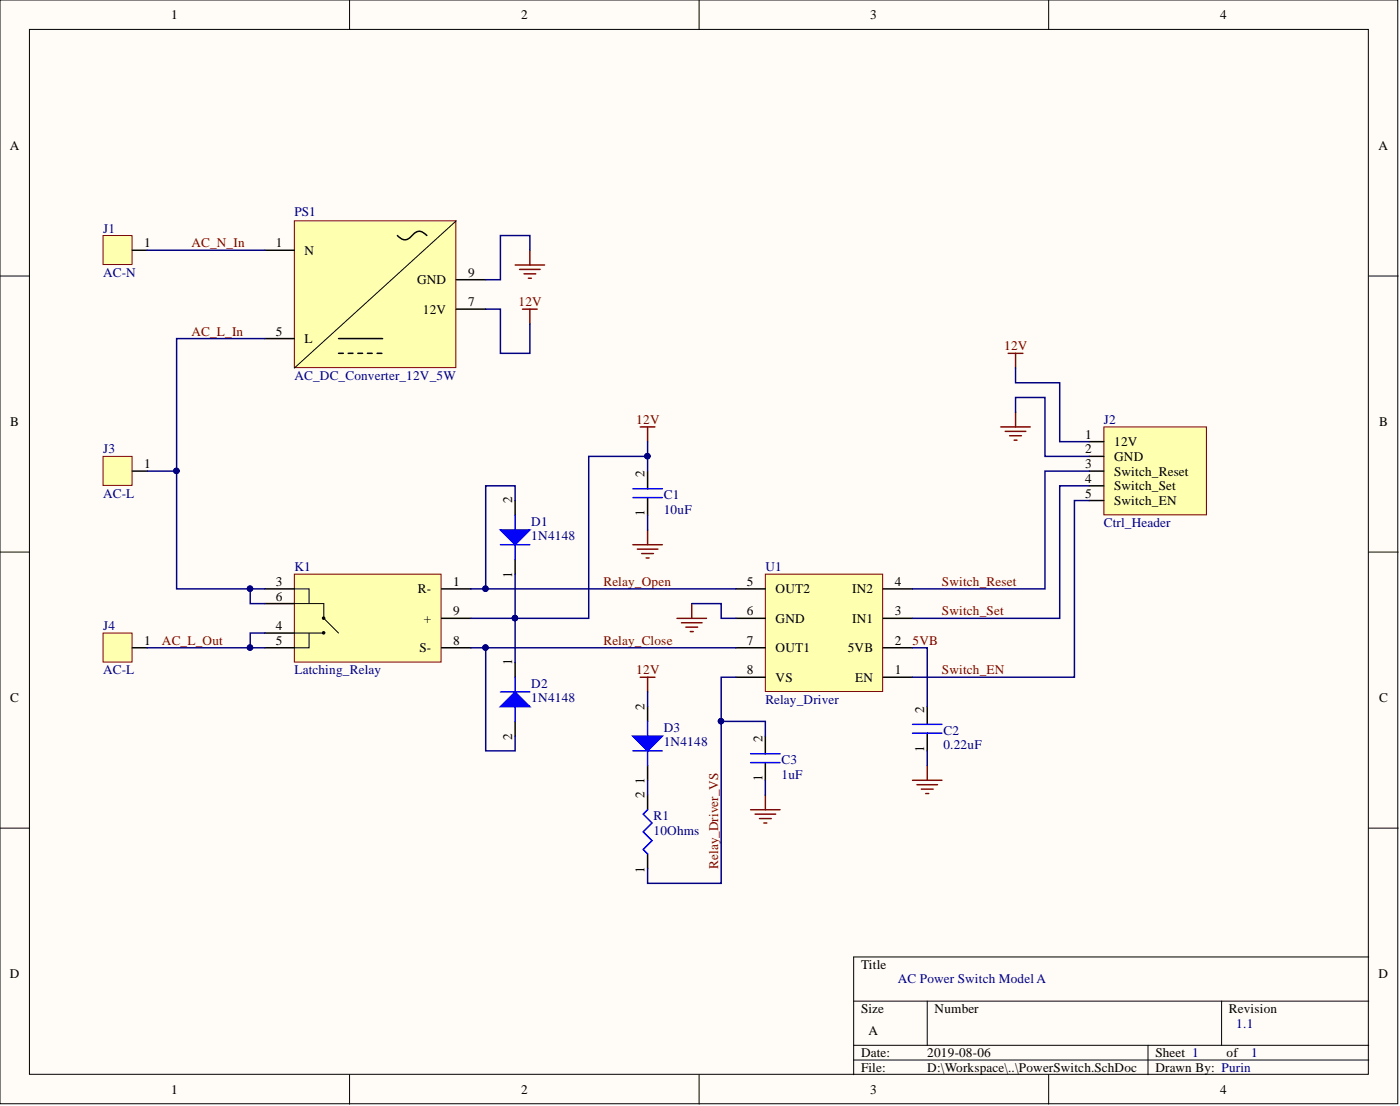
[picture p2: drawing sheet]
<svg xmlns="http://www.w3.org/2000/svg" width="241mm" height="190mm" viewBox="0 0 241 190" stroke-linecap="round" stroke-linejoin="round" font-family="sans-serif">
<g fill="#fffcf8" stroke="#000" stroke-width=".17">
<path d="M0 0h240.9v190.1h-240.9z"/>
<path d="M5.1 5.1h230.7v179.9h-230.7z"/>
</g>
<g fill="none" stroke="#000" stroke-width=".17">
<path d="M60.2 0v5.1M120.5 0v5.1M180.7 0v5.1M0 47.5h5.1M235.9 47.5h5.1M0 95.1h5.1M235.9 95.1h5.1M0 142.6h5.1M235.9 142.6h5.1M147.1 172.4h88.8M159.8 172.4v7.6M210.6 172.4v7.6"/>
<path d="M235.9 164.8h-88.8v20.3M60.2 185.1v5.1M120.5 185.1v5.1M147.1 180h88.8M147.1 182.6h88.8M180.7 185.1v5.1M197.9 180v5.1"/>
</g>
<path d="M50.7 38h27.9v25.3h-27.9z" fill="#ffffb0" stroke="#800000" stroke-width=".17"/>
<path d="M45.7 58.3h5M45.7 43.1h5M58.3 58.3h7.7M68.5 40.6a1.45 1.45 0 0 0 1.9 .5l.6-.5a1.47 1.47 0 0 1 2.6 0M78.6 48.2h5.1M78.6 53.2h5.1" fill="none" stroke="#000" stroke-width=".25"/>
<path d="M78.6 38l-27.9 25.4" fill="none" stroke="#000" stroke-width=".17"/>
<path d="M58.3 60.9h7.7" fill="none" stroke="#000" stroke-width=".25" stroke-dasharray=".8 .8"/>
<path d="M17.8 40.6h5v5h-5z" fill="#ffffb0" stroke="#800000" stroke-width=".17"/>
<path d="M22.8 43.1h2.6" fill="none" stroke="#000" stroke-width=".25"/>
<path d="M17.8 78.6h5v5h-5z" fill="#ffffb0" stroke="#800000" stroke-width=".17"/>
<path d="M22.8 81.1h2.6M111.6 121.7v2.6M111.6 131.9v2.5" fill="none" stroke="#000" stroke-width=".25"/>
<path d="M109.1 129.3h5.1M111.6 124.3v2.5" fill="none" stroke="#00f" stroke-width=".25"/>
<path d="M109.1 126.8h5.1l-2.6 2.5z" fill="#00f"/>
<path d="M109.1 126.8h5.1l-2.6 2.5zM111.6 129.3v2.6" fill="none" stroke="#00f" stroke-width=".25"/>
<path d="M131.9 98.9h20.2v20.2h-20.2z" fill="#ffffb0" stroke="#800000" stroke-width=".17"/>
<path d="M126.8 116.6h5.1M126.8 111.6h5.1M126.8 106.5h5.1M126.8 101.4h5.1M152.2 116.6h5.1M152.2 111.6h5.1M152.2 106.5h5.1M152.2 101.4h5.1" fill="none" stroke="#000" stroke-width=".25"/>
<path d="M50.7 98.9h25.3v15.1h-25.3z" fill="#ffffb0" stroke="#800000" stroke-width=".17"/>
<g fill="none" stroke="#000" stroke-width=".25">
<path d="M111.6 81.1v3.1M111.6 85.7v3.1M45.7 101.4h5M45.7 111.6h5M45.7 109h5M45.7 104h5M76.1 101.4h5.1M76.1 106.5h5.1M76.1 111.6h5.1M111.6 136.9v2.6M131.9 126.8v3M131.9 131.4v3"/>
<path d="M159.8 121.7v3.1M159.8 126.3v3M111.6 147.1v2.5"/>
</g>
<path d="M50.7 101.4h2.6v2.6M50.7 109h5.1M50.7 104h5.1v2.5l2.5 2.5M53.3 109v2.6h-2.6" fill="none" stroke="#000" stroke-width=".17"/>
<g fill="#000" stroke="#000" stroke-width=".17">
<circle cx="55.8" cy="109" r=".22"/>
<circle cx="55.8" cy="106.5" r=".22"/>
</g>
<path d="M109.1 85.7h5.1M109.1 84.2h5.1M111.6 139.5l-.7 .7 1.5 1.6-1.5 1.5 1.5 1.5-1.5 1.5 .7 .8M129.4 131.4h5M129.4 129.8h5M157.3 126.3h5.1M157.3 124.8h5.1" fill="none" stroke="#00f" stroke-width=".25"/>
<path d="M17.8 109h5v5h-5z" fill="#ffffb0" stroke="#800000" stroke-width=".17"/>
<path d="M88.8 86.2v2.6M88.8 96.4v2.5M22.8 111.6h2.6" fill="none" stroke="#000" stroke-width=".25"/>
<g fill="none" stroke="#800000" stroke-width=".25">
<path d="M88.8 45.6h5.1M89.5 46.4h3.6M90.1 53.2h2.5M90.3 47.2h2M91.1 47.9h.5M91.3 43.1v2.5M91.3 53.2v2.6M110.3 73.5h2.6M111.6 73.5v2.6M109.1 93.8h5.1M109.8 94.6h3.6M110.6 95.3h2"/>
<path d="M111.4 96.1h.5M111.6 91.3v2.5M116.7 106.5h5.1M117.5 107.3h3.5M118.2 108h2M119 108.8h.5M119.2 104v2.5"/>
</g>
<path d="M86.3 93.8h5M88.8 88.8v2.5" fill="none" stroke="#00f" stroke-width=".25"/>
<path d="M86.3 91.3h5l-2.5 2.5z" fill="#00f"/>
<path d="M86.3 91.3h5l-2.5 2.5zM88.8 93.8v2.6M86.3 119.2h5M88.8 121.7v2.6" fill="none" stroke="#00f" stroke-width=".25"/>
<path d="M88.8 114.1v2.5M88.8 124.3v2.5" fill="none" stroke="#000" stroke-width=".25"/>
<path d="M86.3 121.7l2.5-2.5 2.5 2.5z" fill="#00f"/>
<path d="M88.8 116.6v2.6M86.3 121.7l2.5-2.5 2.5 2.5z" fill="none" stroke="#00f" stroke-width=".25"/>
<path d="M110.3 116.6h2.6M111.6 116.6v2.6M129.4 139.5h5M131.9 136.9v2.6M157.3 134.4h5.1M158 135.2h3.6M158.8 135.9h2M159.6 136.7h.5M159.8 131.9v2.5M130.1 140.2h3.6M130.9 141h2M131.7 141.8h.5" fill="none" stroke="#800000" stroke-width=".25"/>
<path d="M190.3 73.5h17.6v15.2h-17.6z" fill="#ffffb0" stroke="#800000" stroke-width=".17"/>
<path d="M187.7 78.6h2.6M187.7 76.1h2.6M187.7 86.2h2.6M187.7 83.7h2.6M187.7 81.1h2.6" fill="none" stroke="#000" stroke-width=".25"/>
<path d="M172.5 73.5h5.1M173.3 74.3h3.5M173.8 60.9h2.5M174 75.1h2.1M174.8 75.8h.5M175 60.9v2.5M175 71v2.5" fill="none" stroke="#800000" stroke-width=".25"/>
<g fill="none" stroke="#000080" stroke-width=".25">
<path d="M25.4 43.1h20.3M45.7 58.3h-15.3v22.8h-5M83.7 53.2h2.6v7.7h5v-5.1M91.3 43.1v-2.5h-5v7.6h-2.6M111.6 76.1v5M111.6 78.6h-10.1v27.9h-12.7v7.6M175 71v-2.5h5.1v10.1h7.6M175 63.4v2.5h7.6v10.2h5.1M30.4 81.1v20.3h15.3M88.8 86.2v-2.5h-5.1v17.7h-2.5M88.8 98.9v7.6h-7.6M111.6 88.8v2.5"/>
<path d="M187.7 83.7h-5.1v22.8h-25.3M187.7 81.1h-7.6v20.3h-22.8M187.7 86.2h-2.5v30.4h-27.9M25.4 111.6h20.3M43.1 101.4v2.6h2.6M45.7 109h-2.6v2.6M81.2 111.6h2.5v17.7h5.1v-2.5M83.7 111.6h43.1M83.7 101.4h43.1M111.6 119.2v2.5M119.2 104h5.1v2.5h2.5M126.8 116.6h-2.5v7.7h7.6v2.5"/>
<path d="M157.3 111.6h2.5v10.1M111.6 134.4v2.5M124.3 124.3v27.9h-12.7v-2.6M131.9 134.4v2.5M159.8 129.3v2.6"/>
</g>
<g fill="#000080" stroke="#000080" stroke-width=".17">
<circle cx="43.1" cy="111.5" r=".47"/>
<circle cx="43.1" cy="101.4" r=".47"/>
<circle cx="83.7" cy="101.4" r=".47"/>
<circle cx="83.7" cy="111.5" r=".47"/>
<circle cx="88.7" cy="106.5" r=".47"/>
<circle cx="30.4" cy="81.1" r=".47"/>
<circle cx="111.6" cy="78.6" r=".47"/>
<circle cx="124.3" cy="124.2" r=".47"/>
</g>
<g font-size="2.3">
<text x="29.5" y="3.3">1</text>
<text x="89.8" y="3.3">2</text>
<text x="150" y="3.3">3</text>
<text x="210.3" y="3.3">4</text>
<text x="1.7" y="25.8">A</text>
<text x="237.6" y="25.8">A</text>
<text x="24.9" y="42.6">1</text>
<text x="47.5" y="42.6">1</text>
<text x="52.5" y="43.9">N</text>
<text x="80.7" y="47.7">9</text>
<text x="71.9" y="48.9">GND</text>
<text x="80.7" y="52.7">7</text>
<text x="47.5" y="57.8">5</text>
<text x="52.5" y="59.1">L</text>
<text x="72.9" y="54">12V</text>
<text x="1.8" y="73.4">B</text>
<text x="187" y="75.6">1</text>
<text x="192" y="76.8">12V</text>
<text x="237.7" y="73.4">B</text>
<text x="24.9" y="80.6">1</text>
<text x="111.1" y="82.2" transform="rotate(-90 111.1 82.2)">2</text>
<text x="187" y="83.2">4</text>
<text x="187" y="80.6">3</text>
<text x="187" y="78.1">2</text>
<text x="192" y="81.9">Switch_Reset</text>
<text x="192" y="79.4">GND</text>
<text x="88.3" y="86.7" transform="rotate(-90 88.3 86.7)">2</text>
<text x="111.1" y="88.9" transform="rotate(-90 111.1 88.9)">1</text>
<text x="187" y="85.7">5</text>
<text x="192" y="87">Switch_EN</text>
<text x="192" y="84.4">Switch_Set</text>
<text x="47.5" y="100.9">3</text>
<text x="78.1" y="100.9">1</text>
<text x="88.3" y="99.6" transform="rotate(-90 88.3 99.6)">1</text>
<text x="128.7" y="100.9">5</text>
<text x="154.2" y="100.9">4</text>
<text x="47.5" y="103.5">6</text>
<text x="72" y="102.2">R-</text>
<text x="73.1" y="107.3">+</text>
<text x="78.1" y="106">9</text>
<text x="128.7" y="106">6</text>
<text x="133.7" y="102.2">OUT2</text>
<text x="133.7" y="107.3">GND</text>
<text x="146.9" y="107.3">IN1</text>
<text x="146.9" y="102.2">IN2</text>
<text x="154.2" y="106">3</text>
<text x="24.9" y="111.1">1</text>
<text x="47.5" y="108.5">4</text>
<text x="47.5" y="111.1">5</text>
<text x="72.3" y="112.3">S-</text>
<text x="78.1" y="111.1">8</text>
<text x="128.7" y="111.1">7</text>
<text x="133.7" y="112.3">OUT1</text>
<text x="146.1" y="112.3">5VB</text>
<text x="154.2" y="111.1">2</text>
<text x="88.3" y="114.6" transform="rotate(-90 88.3 114.6)">1</text>
<text x="128.7" y="116.1">8</text>
<text x="133.7" y="117.4">VS</text>
<text x="147.4" y="117.4">EN</text>
<text x="154.2" y="116.1">1</text>
<text x="1.8" y="120.9">C</text>
<text x="111.1" y="122.2" transform="rotate(-90 111.1 122.2)">2</text>
<text x="159.3" y="122.7" transform="rotate(-90 159.3 122.7)">2</text>
<text x="237.7" y="120.9">C</text>
<text x="88.3" y="127.5" transform="rotate(-90 88.3 127.5)">2</text>
<text x="131.4" y="127.8" transform="rotate(-90 131.4 127.8)">2</text>
<text x="159.3" y="129.5" transform="rotate(-90 159.3 129.5)">1</text>
<text x="111.1" y="137.4" transform="rotate(-90 111.1 137.4)">2</text>
<text x="111.1" y="135.1" transform="rotate(-90 111.1 135.1)">1</text>
<text x="131.4" y="134.6" transform="rotate(-90 131.4 134.6)">1</text>
<text x="111.1" y="150.3" transform="rotate(-90 111.1 150.3)">1</text>
<text x="148.4" y="166.9">Title</text>
<text x="1.7" y="168.5">D</text>
<text x="237.6" y="168.5">D</text>
<text x="148.4" y="174.5">Size</text>
<text x="149.7" y="178.3">A</text>
<text x="161.1" y="174.5">Number</text>
<text x="211.8" y="174.5">Revision</text>
<text x="148.4" y="182.1">Date:</text>
<text x="148.4" y="184.6">File:</text>
<text x="159.8" y="182.1">2019-08-06</text>
<text x="159.8" y="184.6">D:\Workspace\..\PowerSwitch.SchDoc</text>
<text x="199.1" y="182.1">Sheet 1</text>
<text x="199.1" y="184.6">Drawn By: Purin</text>
<text x="211.4" y="182.1">of</text>
<text x="29.5" y="188.4">1</text>
<text x="89.8" y="188.4">2</text>
<text x="150" y="188.4">3</text>
<text x="210.3" y="188.4">4</text>
</g>
<g font-size="2.3" fill="#000080">
<text x="17.8" y="40.1">J1</text>
<text x="50.7" y="37.3">PS1</text>
<text x="17.8" y="47.7">AC-N</text>
<text x="50.7" y="65.4">AC_DC_Converter_12V_5W</text>
<text x="190.3" y="73">J2</text>
<text x="17.8" y="78.1">J3</text>
<text x="17.8" y="85.7">AC-L</text>
<text x="114.4" y="86">C1</text>
<text x="114.4" y="88.5">10uF</text>
<text x="91.6" y="90.5">D1</text>
<text x="91.6" y="93.1">1N4148</text>
<text x="190.3" y="90.8">Ctrl_Header</text>
<text x="50.7" y="98.4">K1</text>
<text x="131.9" y="98.4">U1</text>
<text x="17.8" y="108.5">J4</text>
<text x="17.8" y="116.1">AC-L</text>
<text x="50.7" y="116.1">Latching_Relay</text>
<text x="91.6" y="118.4">D2</text>
<text x="91.6" y="121">1N4148</text>
<text x="131.9" y="121.2">Relay_Driver</text>
<text x="114.4" y="126">D3</text>
<text x="114.4" y="128.6">1N4148</text>
<text x="134.7" y="131.6">C3</text>
<text x="162.6" y="126.5">C2</text>
<text x="162.6" y="129.1">0.22uF</text>
<text x="134.7" y="134.1">1uF</text>
<text x="112.6" y="141.2">R1</text>
<text x="112.6" y="143.8">10Ohms</text>
<text x="154.7" y="169.4">AC Power Switch Model A</text>
<text x="213.1" y="177">1.1</text>
<text x="215.6" y="182.1">1</text>
</g>
<g font-size="2.3" fill="#800000">
<text x="33" y="42.6">AC_N_In</text>
<text x="89.4" y="52.7">12V</text>
<text x="33" y="57.8">AC_L_In</text>
<text x="173.1" y="60.3">12V</text>
<text x="109.7" y="73">12V</text>
<text x="104" y="100.9">Relay_Open</text>
<text x="162.4" y="100.9">Switch_Reset</text>
<text x="162.4" y="106">Switch_Set</text>
<text x="27.9" y="111.1">AC_L_Out</text>
<text x="104" y="111.1">Relay_Close</text>
<text x="157.3" y="111.1">5VB</text>
<text x="109.7" y="116.1">12V</text>
<text x="162.4" y="116.1">Switch_EN</text>
<text x="123.8" y="149.6" transform="rotate(-90 123.8 149.6)">Relay_Driver_VS</text>
</g>
</svg>
